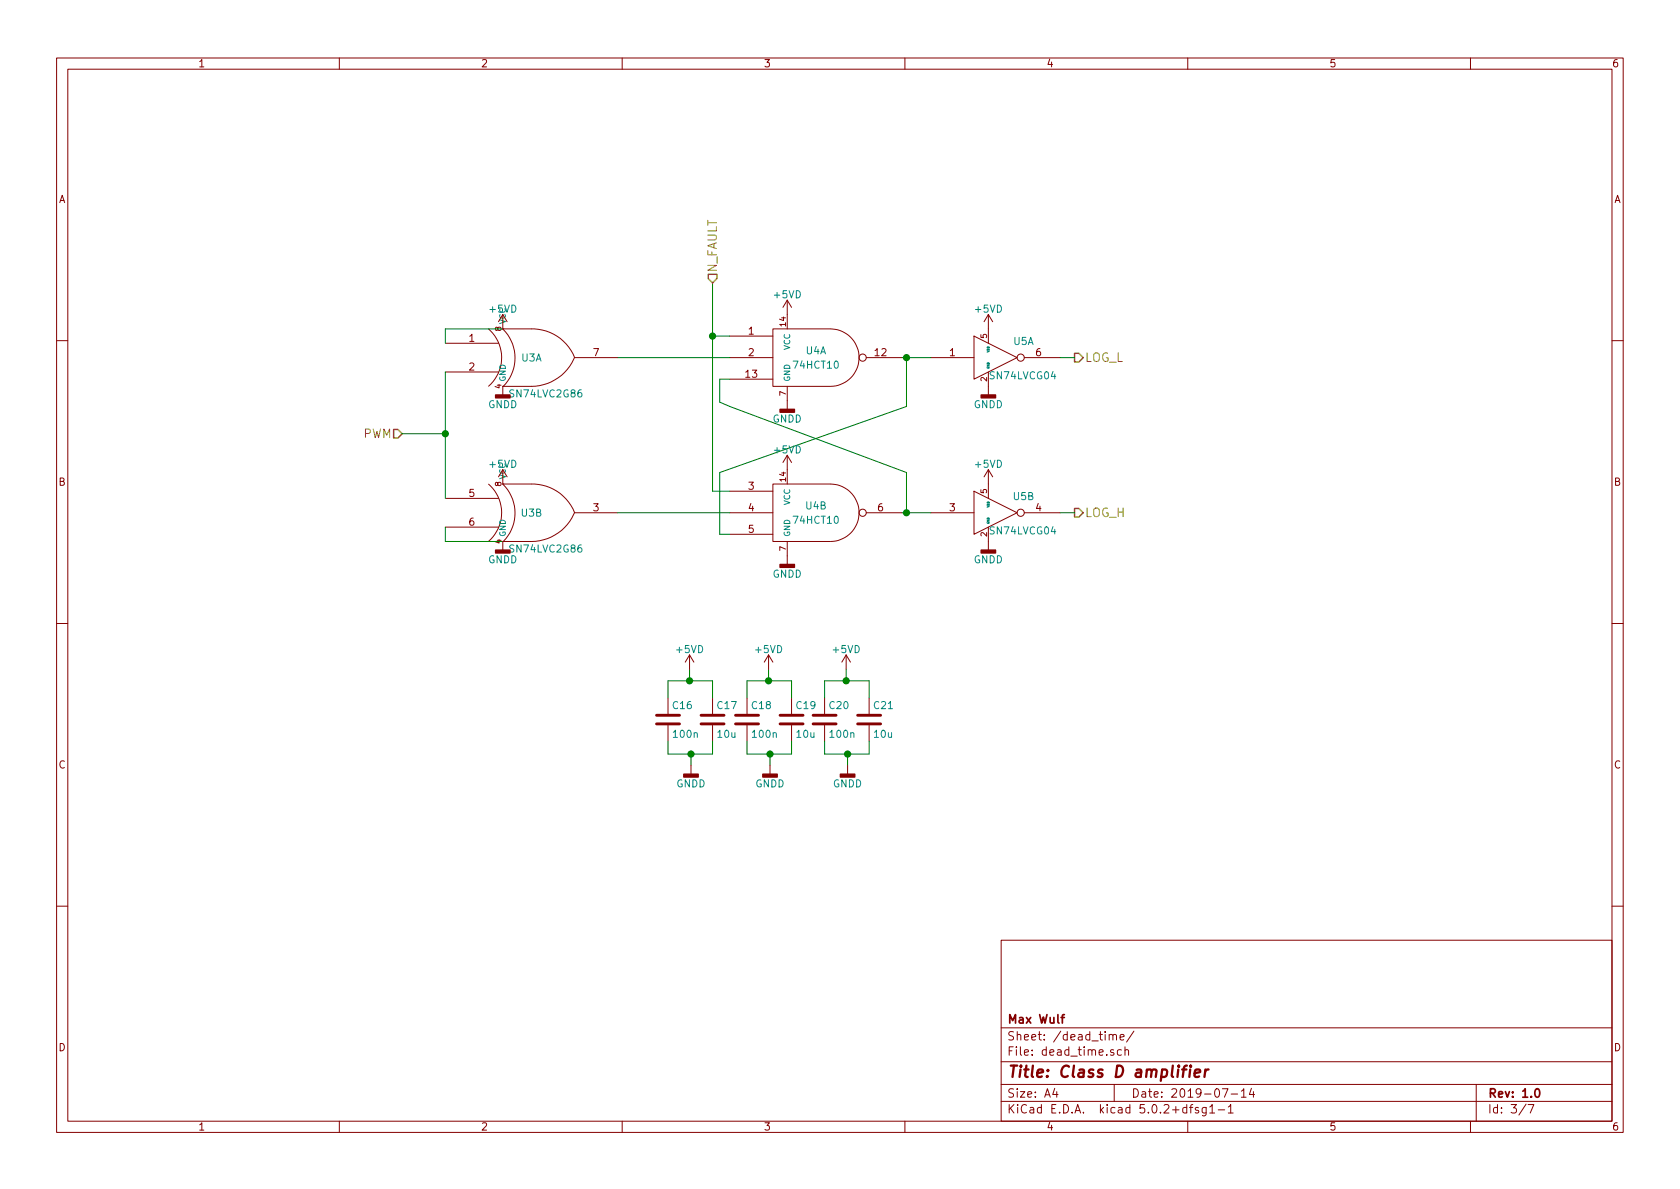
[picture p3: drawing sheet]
EESchema Schematic File Version 4
LIBS:classD-cache
EELAYER 26 0
EELAYER END
$Descr A4 11693 8268
encoding utf-8
Sheet 3 7
Title "Class D amplifier"
Date "2019-07-14"
Rev "1.0"
Comp "Max Wulf"
Comment1 ""
Comment2 ""
Comment3 ""
Comment4 ""
$EndDescr
$Comp
L SN74LVC2G04:SN74LVCG04 U5
U 1 1
P 6930 2480
F 0 "U5" H 7125 2595 50  0000 C CNN
F 1 "SN74LVCG04" H 7120 2356 50  0000 C CNN
F 2 "Package_SO:TSOP-6_1.65x3.05mm_P0.95mm" H 6930 2480 50  0001 C CNN
F 3 "" H 6930 2480 50  0001 C CNN
	1    6930 2480
	1    0    0    -1  
$EndComp
$Comp
L SN74LVC2G04:SN74LVCG04 U5
U 2 1
P 6930 3560
F 0 "U5" H 7125 3675 50  0000 C CNN
F 1 "SN74LVCG04" H 7120 3436 50  0000 C CNN
F 2 "Package_SO:TSOP-6_1.65x3.05mm_P0.95mm" H 6930 3560 50  0001 C CNN
F 3 "" H 6930 3560 50  0001 C CNN
	2    6930 3560
	1    0    0    -1  
$EndComp
$Comp
L SN74LVC2G86:SN74LVC2G86 U3
U 1 1
P 3700 2480
F 0 "U3" H 3700 2480 50  0000 C CNN
F 1 "SN74LVC2G86" H 3800 2230 50  0000 C CNN
F 2 "Package_SO:TSSOP-8_3x3mm_P0.65mm" H 3700 2480 50  0001 C CNN
F 3 "" H 3700 2480 50  0001 C CNN
	1    3700 2480
	1    0    0    -1  
$EndComp
$Comp
L SN74LVC2G86:SN74LVC2G86 U3
U 2 1
P 3700 3560
F 0 "U3" H 3700 3560 50  0000 C CNN
F 1 "SN74LVC2G86" H 3800 3310 50  0000 C CNN
F 2 "Package_SO:TSSOP-8_3x3mm_P0.65mm" H 3700 3560 50  0001 C CNN
F 3 "" H 3700 3560 50  0001 C CNN
	2    3700 3560
	1    0    0    -1  
$EndComp
$Comp
L 74hct10:74HCT10 U4
U 1 1
P 5680 2480
F 0 "U4" H 5680 2530 50  0000 C CNN
F 1 "74HCT10" H 5680 2430 50  0000 C CNN
F 2 "Package_SO:SOIC-14_3.9x8.7mm_P1.27mm" H 5680 2480 50  0001 C CNN
F 3 "" H 5680 2480 50  0001 C CNN
	1    5680 2480
	1    0    0    -1  
$EndComp
$Comp
L 74hct10:74HCT10 U4
U 2 1
P 5680 3560
F 0 "U4" H 5680 3610 50  0000 C CNN
F 1 "74HCT10" H 5680 3510 50  0000 C CNN
F 2 "Package_SO:SOIC-14_3.9x8.7mm_P1.27mm" H 5680 3560 50  0001 C CNN
F 3 "" H 5680 3560 50  0001 C CNN
	2    5680 3560
	1    0    0    -1  
$EndComp
Wire Wire Line
	4300 2480 5080 2480
Wire Wire Line
	4300 3560 5080 3560
Wire Wire Line
	3100 2580 3100 3010
Wire Wire Line
	4960 3410 5080 3410
Wire Wire Line
	4960 1960 4960 2330
Wire Wire Line
	4960 2330 5080 2330
Wire Wire Line
	6310 2820 5010 3280
Wire Wire Line
	5010 3280 5010 3710
Wire Wire Line
	5010 3710 5080 3710
Wire Wire Line
	5080 2820 6310 3280
Wire Wire Line
	6310 3280 6310 3560
Wire Wire Line
	6280 3560 6310 3560
Connection ~ 6310 3560
Wire Wire Line
	6280 2480 6310 2480
Wire Wire Line
	6310 2480 6310 2820
Connection ~ 6310 2480
Wire Wire Line
	3500 3760 3100 3760
Wire Wire Line
	3100 3760 3100 3660
Wire Wire Line
	3100 2380 3100 2280
Wire Wire Line
	3100 2280 3500 2280
Wire Wire Line
	5080 2630 5010 2630
Wire Wire Line
	5010 2630 5010 2790
Wire Wire Line
	5010 2790 5080 2820
$Comp
L power:+5VD #PWR023
U 1 1
P 3500 2280
F 0 "#PWR023" H 3500 2130 50  0001 C CNN
F 1 "+5VD" H 3500 2420 50  0000 C CNN
F 2 "" H 3500 2280 50  0001 C CNN
F 3 "" H 3500 2280 50  0001 C CNN
	1    3500 2280
	1    0    0    -1  
$EndComp
$Comp
L power:+5VD #PWR024
U 1 1
P 3500 3360
F 0 "#PWR024" H 3500 3210 50  0001 C CNN
F 1 "+5VD" H 3500 3500 50  0000 C CNN
F 2 "" H 3500 3360 50  0001 C CNN
F 3 "" H 3500 3360 50  0001 C CNN
	1    3500 3360
	1    0    0    -1  
$EndComp
$Comp
L power:+5VD #PWR025
U 1 1
P 5480 2180
F 0 "#PWR025" H 5480 2030 50  0001 C CNN
F 1 "+5VD" H 5480 2320 50  0000 C CNN
F 2 "" H 5480 2180 50  0001 C CNN
F 3 "" H 5480 2180 50  0001 C CNN
	1    5480 2180
	1    0    0    -1  
$EndComp
$Comp
L power:+5VD #PWR026
U 1 1
P 5480 3260
F 0 "#PWR026" H 5480 3110 50  0001 C CNN
F 1 "+5VD" H 5480 3400 50  0000 C CNN
F 2 "" H 5480 3260 50  0001 C CNN
F 3 "" H 5480 3260 50  0001 C CNN
	1    5480 3260
	1    0    0    -1  
$EndComp
$Comp
L power:+5VD #PWR027
U 1 1
P 6880 2280
F 0 "#PWR027" H 6880 2130 50  0001 C CNN
F 1 "+5VD" H 6880 2420 50  0000 C CNN
F 2 "" H 6880 2280 50  0001 C CNN
F 3 "" H 6880 2280 50  0001 C CNN
	1    6880 2280
	1    0    0    -1  
$EndComp
$Comp
L power:+5VD #PWR028
U 1 1
P 6880 3360
F 0 "#PWR028" H 6880 3210 50  0001 C CNN
F 1 "+5VD" H 6880 3500 50  0000 C CNN
F 2 "" H 6880 3360 50  0001 C CNN
F 3 "" H 6880 3360 50  0001 C CNN
	1    6880 3360
	1    0    0    -1  
$EndComp
Text HLabel 2800 3010 0    60   Input ~ 0
PWM
Text HLabel 7480 3560 2    60   Output ~ 0
LOG_H
Text HLabel 7480 2480 2    60   Output ~ 0
LOG_L
Wire Wire Line
	2800 3010 3100 3010
Connection ~ 3100 3010
Wire Wire Line
	7480 2480 7380 2480
Wire Wire Line
	7480 3560 7380 3560
Connection ~ 4960 2330
Text HLabel 4960 1960 1    60   Input ~ 0
N_FAULT
$Comp
L power:GNDD #PWR029
U 1 1
P 3500 2680
F 0 "#PWR029" H 3500 2430 50  0001 C CNN
F 1 "GNDD" H 3500 2555 50  0000 C CNN
F 2 "" H 3500 2680 50  0001 C CNN
F 3 "" H 3500 2680 50  0001 C CNN
	1    3500 2680
	1    0    0    -1  
$EndComp
$Comp
L power:GNDD #PWR030
U 1 1
P 5480 2780
F 0 "#PWR030" H 5480 2530 50  0001 C CNN
F 1 "GNDD" H 5480 2655 50  0000 C CNN
F 2 "" H 5480 2780 50  0001 C CNN
F 3 "" H 5480 2780 50  0001 C CNN
	1    5480 2780
	1    0    0    -1  
$EndComp
$Comp
L power:GNDD #PWR031
U 1 1
P 6880 2680
F 0 "#PWR031" H 6880 2430 50  0001 C CNN
F 1 "GNDD" H 6880 2555 50  0000 C CNN
F 2 "" H 6880 2680 50  0001 C CNN
F 3 "" H 6880 2680 50  0001 C CNN
	1    6880 2680
	1    0    0    -1  
$EndComp
$Comp
L power:GNDD #PWR032
U 1 1
P 6880 3760
F 0 "#PWR032" H 6880 3510 50  0001 C CNN
F 1 "GNDD" H 6880 3635 50  0000 C CNN
F 2 "" H 6880 3760 50  0001 C CNN
F 3 "" H 6880 3760 50  0001 C CNN
	1    6880 3760
	1    0    0    -1  
$EndComp
$Comp
L power:GNDD #PWR033
U 1 1
P 5480 3860
F 0 "#PWR033" H 5480 3610 50  0001 C CNN
F 1 "GNDD" H 5480 3735 50  0000 C CNN
F 2 "" H 5480 3860 50  0001 C CNN
F 3 "" H 5480 3860 50  0001 C CNN
	1    5480 3860
	1    0    0    -1  
$EndComp
$Comp
L power:GNDD #PWR034
U 1 1
P 3500 3760
F 0 "#PWR034" H 3500 3510 50  0001 C CNN
F 1 "GNDD" H 3500 3635 50  0000 C CNN
F 2 "" H 3500 3760 50  0001 C CNN
F 3 "" H 3500 3760 50  0001 C CNN
	1    3500 3760
	1    0    0    -1  
$EndComp
$Comp
L classD-rescue:C-classD_0_6-rescue C16
U 1 1
P 4650 5000
F 0 "C16" H 4675 5100 50  0000 L CNN
F 1 "100n" H 4675 4900 50  0000 L CNN
F 2 "Capacitor_SMD:C_0805_2012Metric_Pad1.15x1.40mm_HandSolder" H 4688 4850 50  0001 C CNN
F 3 "" H 4650 5000 50  0001 C CNN
	1    4650 5000
	1    0    0    -1  
$EndComp
$Comp
L classD-rescue:C-classD_0_6-rescue C17
U 1 1
P 4960 5000
F 0 "C17" H 4985 5100 50  0000 L CNN
F 1 "10u" H 4985 4900 50  0000 L CNN
F 2 "Capacitor_SMD:C_0805_2012Metric_Pad1.15x1.40mm_HandSolder" H 4998 4850 50  0001 C CNN
F 3 "" H 4960 5000 50  0001 C CNN
	1    4960 5000
	1    0    0    -1  
$EndComp
Wire Wire Line
	4650 4730 4650 4850
Wire Wire Line
	4650 4730 4800 4730
Wire Wire Line
	4960 4730 4960 4850
Wire Wire Line
	4650 5150 4650 5240
Wire Wire Line
	4650 5240 4810 5240
Wire Wire Line
	4960 5240 4960 5150
Wire Wire Line
	4810 5240 4810 5320
Connection ~ 4810 5240
Wire Wire Line
	4800 4730 4800 4650
Connection ~ 4800 4730
$Comp
L power:+5VD #PWR035
U 1 1
P 4800 4650
F 0 "#PWR035" H 4800 4500 50  0001 C CNN
F 1 "+5VD" H 4800 4790 50  0000 C CNN
F 2 "" H 4800 4650 50  0001 C CNN
F 3 "" H 4800 4650 50  0001 C CNN
	1    4800 4650
	1    0    0    -1  
$EndComp
$Comp
L power:GNDD #PWR036
U 1 1
P 4810 5320
F 0 "#PWR036" H 4810 5070 50  0001 C CNN
F 1 "GNDD" H 4810 5195 50  0000 C CNN
F 2 "" H 4810 5320 50  0001 C CNN
F 3 "" H 4810 5320 50  0001 C CNN
	1    4810 5320
	1    0    0    -1  
$EndComp
$Comp
L classD-rescue:C-classD_0_6-rescue C18
U 1 1
P 5200 5000
F 0 "C18" H 5225 5100 50  0000 L CNN
F 1 "100n" H 5225 4900 50  0000 L CNN
F 2 "Capacitor_SMD:C_0805_2012Metric_Pad1.15x1.40mm_HandSolder" H 5238 4850 50  0001 C CNN
F 3 "" H 5200 5000 50  0001 C CNN
	1    5200 5000
	1    0    0    -1  
$EndComp
$Comp
L classD-rescue:C-classD_0_6-rescue C19
U 1 1
P 5510 5000
F 0 "C19" H 5535 5100 50  0000 L CNN
F 1 "10u" H 5535 4900 50  0000 L CNN
F 2 "Capacitor_SMD:C_0805_2012Metric_Pad1.15x1.40mm_HandSolder" H 5548 4850 50  0001 C CNN
F 3 "" H 5510 5000 50  0001 C CNN
	1    5510 5000
	1    0    0    -1  
$EndComp
Wire Wire Line
	5200 4730 5200 4850
Wire Wire Line
	5200 4730 5350 4730
Wire Wire Line
	5510 4730 5510 4850
Wire Wire Line
	5200 5150 5200 5240
Wire Wire Line
	5200 5240 5360 5240
Wire Wire Line
	5510 5240 5510 5150
Wire Wire Line
	5360 5240 5360 5320
Connection ~ 5360 5240
Wire Wire Line
	5350 4730 5350 4650
Connection ~ 5350 4730
$Comp
L power:+5VD #PWR037
U 1 1
P 5350 4650
F 0 "#PWR037" H 5350 4500 50  0001 C CNN
F 1 "+5VD" H 5350 4790 50  0000 C CNN
F 2 "" H 5350 4650 50  0001 C CNN
F 3 "" H 5350 4650 50  0001 C CNN
	1    5350 4650
	1    0    0    -1  
$EndComp
$Comp
L power:GNDD #PWR038
U 1 1
P 5360 5320
F 0 "#PWR038" H 5360 5070 50  0001 C CNN
F 1 "GNDD" H 5360 5195 50  0000 C CNN
F 2 "" H 5360 5320 50  0001 C CNN
F 3 "" H 5360 5320 50  0001 C CNN
	1    5360 5320
	1    0    0    -1  
$EndComp
$Comp
L classD-rescue:C-classD_0_6-rescue C20
U 1 1
P 5740 5000
F 0 "C20" H 5765 5100 50  0000 L CNN
F 1 "100n" H 5765 4900 50  0000 L CNN
F 2 "Capacitor_SMD:C_0805_2012Metric_Pad1.15x1.40mm_HandSolder" H 5778 4850 50  0001 C CNN
F 3 "" H 5740 5000 50  0001 C CNN
	1    5740 5000
	1    0    0    -1  
$EndComp
$Comp
L classD-rescue:C-classD_0_6-rescue C21
U 1 1
P 6050 5000
F 0 "C21" H 6075 5100 50  0000 L CNN
F 1 "10u" H 6075 4900 50  0000 L CNN
F 2 "Capacitor_SMD:C_0805_2012Metric_Pad1.15x1.40mm_HandSolder" H 6088 4850 50  0001 C CNN
F 3 "" H 6050 5000 50  0001 C CNN
	1    6050 5000
	1    0    0    -1  
$EndComp
Wire Wire Line
	5740 4730 5740 4850
Wire Wire Line
	5740 4730 5890 4730
Wire Wire Line
	6050 4730 6050 4850
Wire Wire Line
	5740 5150 5740 5240
Wire Wire Line
	5740 5240 5900 5240
Wire Wire Line
	6050 5240 6050 5150
Wire Wire Line
	5900 5240 5900 5320
Connection ~ 5900 5240
Wire Wire Line
	5890 4730 5890 4650
Connection ~ 5890 4730
$Comp
L power:+5VD #PWR039
U 1 1
P 5890 4650
F 0 "#PWR039" H 5890 4500 50  0001 C CNN
F 1 "+5VD" H 5890 4790 50  0000 C CNN
F 2 "" H 5890 4650 50  0001 C CNN
F 3 "" H 5890 4650 50  0001 C CNN
	1    5890 4650
	1    0    0    -1  
$EndComp
$Comp
L power:GNDD #PWR040
U 1 1
P 5900 5320
F 0 "#PWR040" H 5900 5070 50  0001 C CNN
F 1 "GNDD" H 5900 5195 50  0000 C CNN
F 2 "" H 5900 5320 50  0001 C CNN
F 3 "" H 5900 5320 50  0001 C CNN
	1    5900 5320
	1    0    0    -1  
$EndComp
Wire Wire Line
	6310 3560 6480 3560
Wire Wire Line
	6310 2480 6480 2480
Wire Wire Line
	3100 3010 3100 3460
Wire Wire Line
	4960 2330 4960 3410
Wire Wire Line
	4810 5240 4960 5240
Wire Wire Line
	4800 4730 4960 4730
Wire Wire Line
	5360 5240 5510 5240
Wire Wire Line
	5350 4730 5510 4730
Wire Wire Line
	5900 5240 6050 5240
Wire Wire Line
	5890 4730 6050 4730
$EndSCHEMATC
